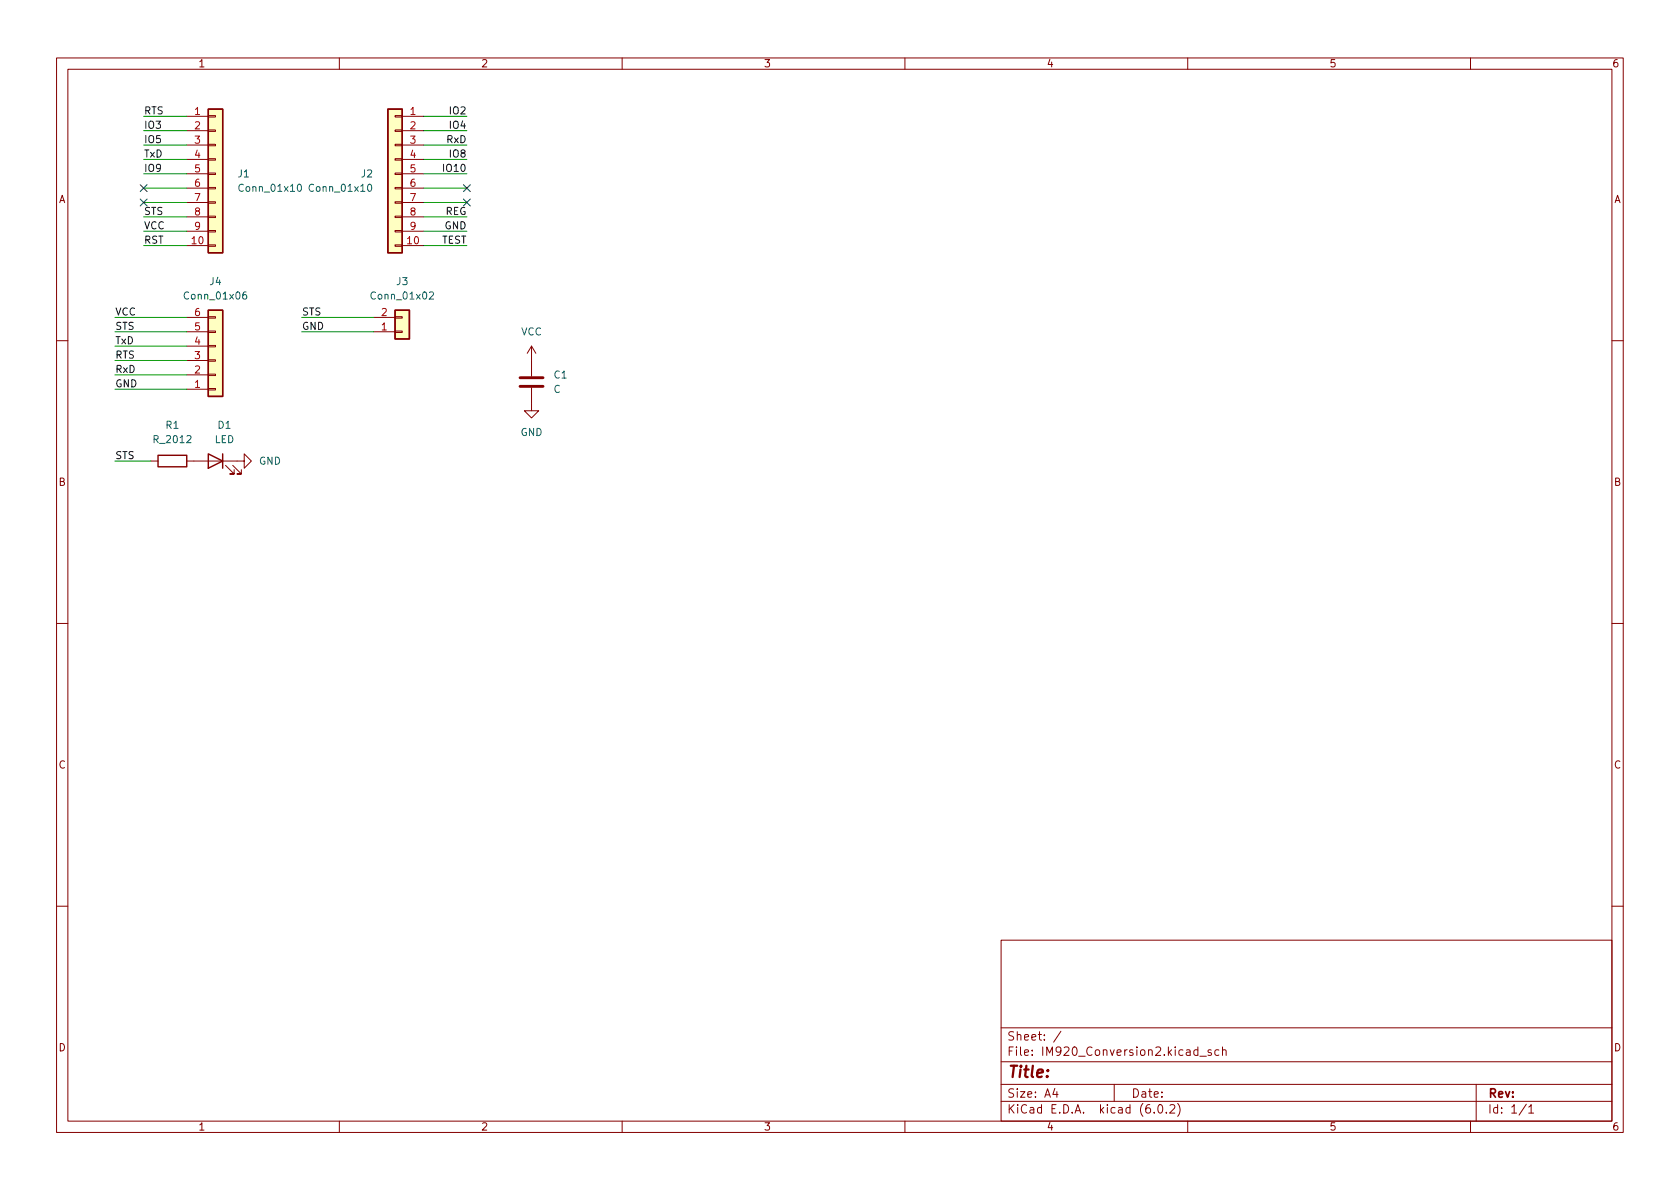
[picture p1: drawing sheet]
(kicad_sch (version 20211123) (generator eeschema)

 (paper "A4")

 (lib_symbols
  (symbol "Connector_Generic:Conn_01x02" (pin_names (offset 1.016) hide) (in_bom yes) (on_board yes)
   (property "Reference" "J" (id 0) (at 0 2.54 0) (effects (font (size 1.27 1.27))))
   (property "Value" "Conn_01x02" (id 1) (at 0 -5.08 0) (effects (font (size 1.27 1.27))))
   (property "Footprint" "" (id 2) (at 0 0 0) (effects (font (size 1.27 1.27)) hide))
   (property "Datasheet" "~" (id 3) (at 0 0 0) (effects (font (size 1.27 1.27)) hide))
   (symbol "Conn_01x02_1_1"
    (rectangle (start -1.27 -2.413) (end 0 -2.667) (stroke (width 0.1524) (type default) (color 0 0 0 0)) (fill (type none)))
    (rectangle (start -1.27 0.127) (end 0 -0.127) (stroke (width 0.1524) (type default) (color 0 0 0 0)) (fill (type none)))
    (rectangle (start -1.27 1.27) (end 1.27 -3.81) (stroke (width 0.254) (type default) (color 0 0 0 0)) (fill (type background)))
    (pin passive line (at -5.08 0 0) (length 3.81) (name "Pin_1" (effects (font (size 1.27 1.27)))) (number "1" (effects (font (size 1.27 1.27)))))
    (pin passive line (at -5.08 -2.54 0) (length 3.81) (name "Pin_2" (effects (font (size 1.27 1.27)))) (number "2" (effects (font (size 1.27 1.27)))))))
  (symbol "Connector_Generic:Conn_01x06" (pin_names (offset 1.016) hide) (in_bom yes) (on_board yes)
   (property "Reference" "J" (id 0) (at 0 7.62 0) (effects (font (size 1.27 1.27))))
   (property "Value" "Conn_01x06" (id 1) (at 0 -10.16 0) (effects (font (size 1.27 1.27))))
   (property "Footprint" "" (id 2) (at 0 0 0) (effects (font (size 1.27 1.27)) hide))
   (property "Datasheet" "~" (id 3) (at 0 0 0) (effects (font (size 1.27 1.27)) hide))
   (symbol "Conn_01x06_1_1"
    (rectangle (start -1.27 -7.493) (end 0 -7.747) (stroke (width 0.1524) (type default) (color 0 0 0 0)) (fill (type none)))
    (rectangle (start -1.27 -4.953) (end 0 -5.207) (stroke (width 0.1524) (type default) (color 0 0 0 0)) (fill (type none)))
    (rectangle (start -1.27 -2.413) (end 0 -2.667) (stroke (width 0.1524) (type default) (color 0 0 0 0)) (fill (type none)))
    (rectangle (start -1.27 0.127) (end 0 -0.127) (stroke (width 0.1524) (type default) (color 0 0 0 0)) (fill (type none)))
    (rectangle (start -1.27 2.667) (end 0 2.413) (stroke (width 0.1524) (type default) (color 0 0 0 0)) (fill (type none)))
    (rectangle (start -1.27 5.207) (end 0 4.953) (stroke (width 0.1524) (type default) (color 0 0 0 0)) (fill (type none)))
    (rectangle (start -1.27 6.35) (end 1.27 -8.89) (stroke (width 0.254) (type default) (color 0 0 0 0)) (fill (type background)))
    (pin passive line (at -5.08 5.08 0) (length 3.81) (name "Pin_1" (effects (font (size 1.27 1.27)))) (number "1" (effects (font (size 1.27 1.27)))))
    (pin passive line (at -5.08 2.54 0) (length 3.81) (name "Pin_2" (effects (font (size 1.27 1.27)))) (number "2" (effects (font (size 1.27 1.27)))))
    (pin passive line (at -5.08 0 0) (length 3.81) (name "Pin_3" (effects (font (size 1.27 1.27)))) (number "3" (effects (font (size 1.27 1.27)))))
    (pin passive line (at -5.08 -2.54 0) (length 3.81) (name "Pin_4" (effects (font (size 1.27 1.27)))) (number "4" (effects (font (size 1.27 1.27)))))
    (pin passive line (at -5.08 -5.08 0) (length 3.81) (name "Pin_5" (effects (font (size 1.27 1.27)))) (number "5" (effects (font (size 1.27 1.27)))))
    (pin passive line (at -5.08 -7.62 0) (length 3.81) (name "Pin_6" (effects (font (size 1.27 1.27)))) (number "6" (effects (font (size 1.27 1.27)))))))
  (symbol "Connector_Generic:Conn_01x10" (pin_names (offset 1.016) hide) (in_bom yes) (on_board yes)
   (property "Reference" "J" (id 0) (at 0 12.7 0) (effects (font (size 1.27 1.27))))
   (property "Value" "Conn_01x10" (id 1) (at 0 -15.24 0) (effects (font (size 1.27 1.27))))
   (property "Footprint" "" (id 2) (at 0 0 0) (effects (font (size 1.27 1.27)) hide))
   (property "Datasheet" "~" (id 3) (at 0 0 0) (effects (font (size 1.27 1.27)) hide))
   (symbol "Conn_01x10_1_1"
    (rectangle (start -1.27 -12.573) (end 0 -12.827) (stroke (width 0.1524) (type default) (color 0 0 0 0)) (fill (type none)))
    (rectangle (start -1.27 -10.033) (end 0 -10.287) (stroke (width 0.1524) (type default) (color 0 0 0 0)) (fill (type none)))
    (rectangle (start -1.27 -7.493) (end 0 -7.747) (stroke (width 0.1524) (type default) (color 0 0 0 0)) (fill (type none)))
    (rectangle (start -1.27 -4.953) (end 0 -5.207) (stroke (width 0.1524) (type default) (color 0 0 0 0)) (fill (type none)))
    (rectangle (start -1.27 -2.413) (end 0 -2.667) (stroke (width 0.1524) (type default) (color 0 0 0 0)) (fill (type none)))
    (rectangle (start -1.27 0.127) (end 0 -0.127) (stroke (width 0.1524) (type default) (color 0 0 0 0)) (fill (type none)))
    (rectangle (start -1.27 2.667) (end 0 2.413) (stroke (width 0.1524) (type default) (color 0 0 0 0)) (fill (type none)))
    (rectangle (start -1.27 5.207) (end 0 4.953) (stroke (width 0.1524) (type default) (color 0 0 0 0)) (fill (type none)))
    (rectangle (start -1.27 7.747) (end 0 7.493) (stroke (width 0.1524) (type default) (color 0 0 0 0)) (fill (type none)))
    (rectangle (start -1.27 10.287) (end 0 10.033) (stroke (width 0.1524) (type default) (color 0 0 0 0)) (fill (type none)))
    (rectangle (start -1.27 11.43) (end 1.27 -13.97) (stroke (width 0.254) (type default) (color 0 0 0 0)) (fill (type background)))
    (pin passive line (at -5.08 10.16 0) (length 3.81) (name "Pin_1" (effects (font (size 1.27 1.27)))) (number "1" (effects (font (size 1.27 1.27)))))
    (pin passive line (at -5.08 -12.7 0) (length 3.81) (name "Pin_10" (effects (font (size 1.27 1.27)))) (number "10" (effects (font (size 1.27 1.27)))))
    (pin passive line (at -5.08 7.62 0) (length 3.81) (name "Pin_2" (effects (font (size 1.27 1.27)))) (number "2" (effects (font (size 1.27 1.27)))))
    (pin passive line (at -5.08 5.08 0) (length 3.81) (name "Pin_3" (effects (font (size 1.27 1.27)))) (number "3" (effects (font (size 1.27 1.27)))))
    (pin passive line (at -5.08 2.54 0) (length 3.81) (name "Pin_4" (effects (font (size 1.27 1.27)))) (number "4" (effects (font (size 1.27 1.27)))))
    (pin passive line (at -5.08 0 0) (length 3.81) (name "Pin_5" (effects (font (size 1.27 1.27)))) (number "5" (effects (font (size 1.27 1.27)))))
    (pin passive line (at -5.08 -2.54 0) (length 3.81) (name "Pin_6" (effects (font (size 1.27 1.27)))) (number "6" (effects (font (size 1.27 1.27)))))
    (pin passive line (at -5.08 -5.08 0) (length 3.81) (name "Pin_7" (effects (font (size 1.27 1.27)))) (number "7" (effects (font (size 1.27 1.27)))))
    (pin passive line (at -5.08 -7.62 0) (length 3.81) (name "Pin_8" (effects (font (size 1.27 1.27)))) (number "8" (effects (font (size 1.27 1.27)))))
    (pin passive line (at -5.08 -10.16 0) (length 3.81) (name "Pin_9" (effects (font (size 1.27 1.27)))) (number "9" (effects (font (size 1.27 1.27)))))))
  (symbol "Device:C" (pin_numbers hide) (pin_names (offset 0.254)) (in_bom yes) (on_board yes)
   (property "Reference" "C" (id 0) (at 0.635 2.54 0) (effects (font (size 1.27 1.27)) (justify left)))
   (property "Value" "C" (id 1) (at 0.635 -2.54 0) (effects (font (size 1.27 1.27)) (justify left)))
   (property "Footprint" "" (id 2) (at 0.9652 -3.81 0) (effects (font (size 1.27 1.27)) hide))
   (property "Datasheet" "~" (id 3) (at 0 0 0) (effects (font (size 1.27 1.27)) hide))
   (symbol "C_0_1"
    (polyline (pts (xy -2.032 -0.762) (xy 2.032 -0.762)) (stroke (width 0.508) (type default) (color 0 0 0 0)) (fill (type none)))
    (polyline (pts (xy -2.032 0.762) (xy 2.032 0.762)) (stroke (width 0.508) (type default) (color 0 0 0 0)) (fill (type none))))
   (symbol "C_1_1"
    (pin passive line (at 0 3.81 270) (length 2.794) (name "~" (effects (font (size 1.27 1.27)))) (number "1" (effects (font (size 1.27 1.27)))))
    (pin passive line (at 0 -3.81 90) (length 2.794) (name "~" (effects (font (size 1.27 1.27)))) (number "2" (effects (font (size 1.27 1.27)))))))
  (symbol "Device:LED" (pin_numbers hide) (pin_names (offset 1.016) hide) (in_bom yes) (on_board yes)
   (property "Reference" "D" (id 0) (at 0 2.54 0) (effects (font (size 1.27 1.27))))
   (property "Value" "LED" (id 1) (at 0 -2.54 0) (effects (font (size 1.27 1.27))))
   (property "Footprint" "" (id 2) (at 0 0 0) (effects (font (size 1.27 1.27)) hide))
   (property "Datasheet" "~" (id 3) (at 0 0 0) (effects (font (size 1.27 1.27)) hide))
   (symbol "LED_0_1"
    (polyline (pts (xy -1.27 -1.27) (xy -1.27 1.27)) (stroke (width 0.254) (type default) (color 0 0 0 0)) (fill (type none)))
    (polyline (pts (xy -1.27 0) (xy 1.27 0)) (stroke (width 0) (type default) (color 0 0 0 0)) (fill (type none)))
    (polyline (pts (xy 1.27 -1.27) (xy 1.27 1.27) (xy -1.27 0) (xy 1.27 -1.27)) (stroke (width 0.254) (type default) (color 0 0 0 0)) (fill (type none)))
    (polyline (pts (xy -3.048 -0.762) (xy -4.572 -2.286) (xy -3.81 -2.286) (xy -4.572 -2.286) (xy -4.572 -1.524)) (stroke (width 0) (type default) (color 0 0 0 0)) (fill (type none)))
    (polyline (pts (xy -1.778 -0.762) (xy -3.302 -2.286) (xy -2.54 -2.286) (xy -3.302 -2.286) (xy -3.302 -1.524)) (stroke (width 0) (type default) (color 0 0 0 0)) (fill (type none))))
   (symbol "LED_1_1"
    (pin passive line (at -3.81 0 0) (length 2.54) (name "K" (effects (font (size 1.27 1.27)))) (number "1" (effects (font (size 1.27 1.27)))))
    (pin passive line (at 3.81 0 180) (length 2.54) (name "A" (effects (font (size 1.27 1.27)))) (number "2" (effects (font (size 1.27 1.27)))))))
  (symbol "myLibrary:R_2012" (pin_numbers hide) (pin_names (offset 0)) (in_bom yes) (on_board yes)
   (property "Reference" "R" (id 0) (at 0 0 90) (effects (font (size 1.27 1.27))))
   (property "Value" "R_2012" (id 1) (at 2.54 0 90) (effects (font (size 1.27 1.27))))
   (property "Footprint" "Resistor_SMD:R_0805_2012Metric" (id 2) (at 0 0 90) (effects (font (size 1.27 1.27)) hide))
   (property "Datasheet" "" (id 3) (at 0 0 90) (effects (font (size 1.27 1.27)) hide))
   (symbol "R_2012_1_1"
    (rectangle (start -1.016 -2.54) (end 1.016 2.54) (stroke (width 0.254) (type default) (color 0 0 0 0)) (fill (type none)))
    (pin passive line (at 0 3.81 270) (length 1.27) (name "~" (effects (font (size 1.27 1.27)))) (number "1" (effects (font (size 1.27 1.27)))))
    (pin passive line (at 0 -3.81 90) (length 1.27) (name "~" (effects (font (size 1.27 1.27)))) (number "2" (effects (font (size 1.27 1.27)))))))
  (symbol "power:GND" (power) (pin_names (offset 0)) (in_bom yes) (on_board yes)
   (property "Reference" "#PWR" (id 0) (at 0 -6.35 0) (effects (font (size 1.27 1.27)) hide))
   (property "Value" "GND" (id 1) (at 0 -3.81 0) (effects (font (size 1.27 1.27))))
   (property "Footprint" "" (id 2) (at 0 0 0) (effects (font (size 1.27 1.27)) hide))
   (property "Datasheet" "" (id 3) (at 0 0 0) (effects (font (size 1.27 1.27)) hide))
   (symbol "GND_0_1"
    (polyline (pts (xy 0 0) (xy 0 -1.27) (xy 1.27 -1.27) (xy 0 -2.54) (xy -1.27 -1.27) (xy 0 -1.27)) (stroke (width 0) (type default) (color 0 0 0 0)) (fill (type none))))
   (symbol "GND_1_1"
    (pin power_in line (at 0 0 270) (length 0) hide (name "GND" (effects (font (size 1.27 1.27)))) (number "1" (effects (font (size 1.27 1.27)))))))
  (symbol "power:VCC" (power) (pin_names (offset 0)) (in_bom yes) (on_board yes)
   (property "Reference" "#PWR" (id 0) (at 0 -3.81 0) (effects (font (size 1.27 1.27)) hide))
   (property "Value" "VCC" (id 1) (at 0 3.81 0) (effects (font (size 1.27 1.27))))
   (property "Footprint" "" (id 2) (at 0 0 0) (effects (font (size 1.27 1.27)) hide))
   (property "Datasheet" "" (id 3) (at 0 0 0) (effects (font (size 1.27 1.27)) hide))
   (symbol "VCC_0_1"
    (polyline (pts (xy -0.762 1.27) (xy 0 2.54)) (stroke (width 0) (type default) (color 0 0 0 0)) (fill (type none)))
    (polyline (pts (xy 0 0) (xy 0 2.54)) (stroke (width 0) (type default) (color 0 0 0 0)) (fill (type none)))
    (polyline (pts (xy 0 2.54) (xy 0.762 1.27)) (stroke (width 0) (type default) (color 0 0 0 0)) (fill (type none))))
   (symbol "VCC_1_1"
    (pin power_in line (at 0 0 90) (length 0) hide (name "VCC" (effects (font (size 1.27 1.27)))) (number "1" (effects (font (size 1.27 1.27))))))))


 (no_connect (at 25.4 33.02))
 (no_connect (at 25.4 35.56))
 (no_connect (at 82.55 33.02))
 (no_connect (at 82.55 35.56))

 (wire (pts (xy 25.4 43.18) (xy 33.02 43.18)) (stroke (width 0) (type default) (color 0 0 0 0)))
 (wire (pts (xy 82.55 27.94) (xy 74.93 27.94)) (stroke (width 0) (type default) (color 0 0 0 0)))
 (wire (pts (xy 25.4 27.94) (xy 33.02 27.94)) (stroke (width 0) (type default) (color 0 0 0 0)))
 (wire (pts (xy 25.4 20.32) (xy 33.02 20.32)) (stroke (width 0) (type default) (color 0 0 0 0)))
 (wire (pts (xy 82.55 25.4) (xy 74.93 25.4)) (stroke (width 0) (type default) (color 0 0 0 0)))
 (wire (pts (xy 25.4 40.64) (xy 33.02 40.64)) (stroke (width 0) (type default) (color 0 0 0 0)))
 (wire (pts (xy 20.32 58.42) (xy 33.02 58.42)) (stroke (width 0) (type default) (color 0 0 0 0)))
 (wire (pts (xy 82.55 35.56) (xy 74.93 35.56)) (stroke (width 0) (type default) (color 0 0 0 0)))
 (wire (pts (xy 20.32 68.58) (xy 33.02 68.58)) (stroke (width 0) (type default) (color 0 0 0 0)))
 (wire (pts (xy 25.4 33.02) (xy 33.02 33.02)) (stroke (width 0) (type default) (color 0 0 0 0)))
 (wire (pts (xy 25.4 38.1) (xy 33.02 38.1)) (stroke (width 0) (type default) (color 0 0 0 0)))
 (wire (pts (xy 20.32 66.04) (xy 33.02 66.04)) (stroke (width 0) (type default) (color 0 0 0 0)))
 (wire (pts (xy 20.32 60.96) (xy 33.02 60.96)) (stroke (width 0) (type default) (color 0 0 0 0)))
 (wire (pts (xy 25.4 30.48) (xy 33.02 30.48)) (stroke (width 0) (type default) (color 0 0 0 0)))
 (wire (pts (xy 25.4 25.4) (xy 33.02 25.4)) (stroke (width 0) (type default) (color 0 0 0 0)))
 (wire (pts (xy 53.34 58.42) (xy 66.04 58.42)) (stroke (width 0) (type default) (color 0 0 0 0)))
 (wire (pts (xy 82.55 38.1) (xy 74.93 38.1)) (stroke (width 0) (type default) (color 0 0 0 0)))
 (wire (pts (xy 53.34 55.88) (xy 66.04 55.88)) (stroke (width 0) (type default) (color 0 0 0 0)))
 (wire (pts (xy 82.55 20.32) (xy 74.93 20.32)) (stroke (width 0) (type default) (color 0 0 0 0)))
 (wire (pts (xy 82.55 33.02) (xy 74.93 33.02)) (stroke (width 0) (type default) (color 0 0 0 0)))
 (wire (pts (xy 25.4 35.56) (xy 33.02 35.56)) (stroke (width 0) (type default) (color 0 0 0 0)))
 (wire (pts (xy 20.32 63.5) (xy 33.02 63.5)) (stroke (width 0) (type default) (color 0 0 0 0)))
 (wire (pts (xy 82.55 43.18) (xy 74.93 43.18)) (stroke (width 0) (type default) (color 0 0 0 0)))
 (wire (pts (xy 25.4 22.86) (xy 33.02 22.86)) (stroke (width 0) (type default) (color 0 0 0 0)))
 (wire (pts (xy 82.55 22.86) (xy 74.93 22.86)) (stroke (width 0) (type default) (color 0 0 0 0)))
 (wire (pts (xy 20.32 55.88) (xy 33.02 55.88)) (stroke (width 0) (type default) (color 0 0 0 0)))
 (wire (pts (xy 82.55 30.48) (xy 74.93 30.48)) (stroke (width 0) (type default) (color 0 0 0 0)))
 (wire (pts (xy 20.32 81.28) (xy 26.67 81.28)) (stroke (width 0) (type default) (color 0 0 0 0)))
 (wire (pts (xy 82.55 40.64) (xy 74.93 40.64)) (stroke (width 0) (type default) (color 0 0 0 0)))

 (label "IO5" (at 25.4 25.4 0) (effects (font (size 1.27 1.27)) (justify left bottom)))
 (label "RTS" (at 20.32 63.5 0) (effects (font (size 1.27 1.27)) (justify left bottom)))
 (label "STS" (at 20.32 58.42 0) (effects (font (size 1.27 1.27)) (justify left bottom)))
 (label "TxD" (at 25.4 27.94 0) (effects (font (size 1.27 1.27)) (justify left bottom)))
 (label "IO9" (at 25.4 30.48 0) (effects (font (size 1.27 1.27)) (justify left bottom)))
 (label "RTS" (at 25.4 20.32 0) (effects (font (size 1.27 1.27)) (justify left bottom)))
 (label "IO4" (at 82.55 22.86 180) (effects (font (size 1.27 1.27)) (justify right bottom)))
 (label "GND" (at 20.32 68.58 0) (effects (font (size 1.27 1.27)) (justify left bottom)))
 (label "VCC" (at 20.32 55.88 0) (effects (font (size 1.27 1.27)) (justify left bottom)))
 (label "RxD" (at 20.32 66.04 0) (effects (font (size 1.27 1.27)) (justify left bottom)))
 (label "RST" (at 25.4 43.18 0) (effects (font (size 1.27 1.27)) (justify left bottom)))
 (label "STS" (at 53.34 55.88 0) (effects (font (size 1.27 1.27)) (justify left bottom)))
 (label "TxD" (at 20.32 60.96 0) (effects (font (size 1.27 1.27)) (justify left bottom)))
 (label "GND" (at 53.34 58.42 0) (effects (font (size 1.27 1.27)) (justify left bottom)))
 (label "STS" (at 20.32 81.28 0) (effects (font (size 1.27 1.27)) (justify left bottom)))
 (label "IO2" (at 82.55 20.32 180) (effects (font (size 1.27 1.27)) (justify right bottom)))
 (label "IO10" (at 82.55 30.48 180) (effects (font (size 1.27 1.27)) (justify right bottom)))
 (label "RxD" (at 82.55 25.4 180) (effects (font (size 1.27 1.27)) (justify right bottom)))
 (label "VCC" (at 25.4 40.64 0) (effects (font (size 1.27 1.27)) (justify left bottom)))
 (label "GND" (at 82.55 40.64 180) (effects (font (size 1.27 1.27)) (justify right bottom)))
 (label "IO8" (at 82.55 27.94 180) (effects (font (size 1.27 1.27)) (justify right bottom)))
 (label "STS" (at 25.4 38.1 0) (effects (font (size 1.27 1.27)) (justify left bottom)))
 (label "IO3" (at 25.4 22.86 0) (effects (font (size 1.27 1.27)) (justify left bottom)))
 (label "TEST" (at 82.55 43.18 180) (effects (font (size 1.27 1.27)) (justify right bottom)))
 (label "REG" (at 82.55 38.1 180) (effects (font (size 1.27 1.27)) (justify right bottom)))

 (symbol (lib_id "Connector_Generic:Conn_01x02") (at 71.12 58.42 0) (mirror x) (unit 1) (in_bom yes) (on_board yes) (fields_autoplaced)
  (property "Reference" "J3" (id 0) (at 71.12 49.53 0))
  (property "Value" "Conn_01x02" (id 1) (at 71.12 52.07 0))
  (property "Footprint" "Connector_PinHeader_2.54mm:PinHeader_1x02_P2.54mm_Horizontal" (id 2) (at 71.12 58.42 0) (effects (font (size 1.27 1.27)) hide))
  (property "Datasheet" "~" (id 3) (at 71.12 58.42 0) (effects (font (size 1.27 1.27)) hide)) (pin "1") (pin "2"))

 (symbol (lib_id "Connector_Generic:Conn_01x10") (at 69.85 30.48 0) (mirror y) (unit 1) (in_bom yes) (on_board yes) (fields_autoplaced)
  (property "Reference" "J2" (id 0) (at 66.04 30.4799 0) (effects (font (size 1.27 1.27)) (justify left)))
  (property "Value" "Conn_01x10" (id 1) (at 66.04 33.0199 0) (effects (font (size 1.27 1.27)) (justify left)))
  (property "Footprint" "Connector_PinHeader_2.54mm:PinHeader_1x10_P2.54mm_Vertical" (id 2) (at 69.85 30.48 0) (effects (font (size 1.27 1.27)) hide))
  (property "Datasheet" "~" (id 3) (at 69.85 30.48 0) (effects (font (size 1.27 1.27)) hide)) (pin "1") (pin "10") (pin "2") (pin "3") (pin "4") (pin "5") (pin "6") (pin "7") (pin "8") (pin "9"))

 (symbol (lib_id "power:GND") (at 93.98 71.12 0) (unit 1) (in_bom yes) (on_board yes) (fields_autoplaced)
  (property "Reference" "#PWR02" (id 0) (at 93.98 77.47 0) (effects (font (size 1.27 1.27)) hide))
  (property "Value" "GND" (id 1) (at 93.98 76.2 0))
  (property "Footprint" "" (id 2) (at 93.98 71.12 0) (effects (font (size 1.27 1.27)) hide))
  (property "Datasheet" "" (id 3) (at 93.98 71.12 0) (effects (font (size 1.27 1.27)) hide)) (pin "1"))

 (symbol (lib_id "Connector_Generic:Conn_01x06") (at 38.1 63.5 0) (mirror x) (unit 1) (in_bom yes) (on_board yes) (fields_autoplaced)
  (property "Reference" "J4" (id 0) (at 38.1 49.53 0))
  (property "Value" "Conn_01x06" (id 1) (at 38.1 52.07 0))
  (property "Footprint" "Connector_PinHeader_2.54mm:PinHeader_1x06_P2.54mm_Horizontal" (id 2) (at 38.1 63.5 0) (effects (font (size 1.27 1.27)) hide))
  (property "Datasheet" "~" (id 3) (at 38.1 63.5 0) (effects (font (size 1.27 1.27)) hide)) (pin "1") (pin "2") (pin "3") (pin "4") (pin "5") (pin "6"))

 (symbol (lib_id "power:GND") (at 41.91 81.28 90) (unit 1) (in_bom yes) (on_board yes) (fields_autoplaced)
  (property "Reference" "#PWR03" (id 0) (at 48.26 81.28 0) (effects (font (size 1.27 1.27)) hide))
  (property "Value" "GND" (id 1) (at 45.72 81.2799 90) (effects (font (size 1.27 1.27)) (justify right)))
  (property "Footprint" "" (id 2) (at 41.91 81.28 0) (effects (font (size 1.27 1.27)) hide))
  (property "Datasheet" "" (id 3) (at 41.91 81.28 0) (effects (font (size 1.27 1.27)) hide)) (pin "1"))

 (symbol (lib_id "power:VCC") (at 93.98 63.5 0) (unit 1) (in_bom yes) (on_board yes) (fields_autoplaced)
  (property "Reference" "#PWR01" (id 0) (at 93.98 67.31 0) (effects (font (size 1.27 1.27)) hide))
  (property "Value" "VCC" (id 1) (at 93.98 58.42 0))
  (property "Footprint" "" (id 2) (at 93.98 63.5 0) (effects (font (size 1.27 1.27)) hide))
  (property "Datasheet" "" (id 3) (at 93.98 63.5 0) (effects (font (size 1.27 1.27)) hide)) (pin "1"))

 (symbol (lib_id "Connector_Generic:Conn_01x10") (at 38.1 30.48 0) (unit 1) (in_bom yes) (on_board yes) (fields_autoplaced)
  (property "Reference" "J1" (id 0) (at 41.91 30.4799 0) (effects (font (size 1.27 1.27)) (justify left)))
  (property "Value" "Conn_01x10" (id 1) (at 41.91 33.0199 0) (effects (font (size 1.27 1.27)) (justify left)))
  (property "Footprint" "Connector_PinHeader_2.54mm:PinHeader_1x10_P2.54mm_Vertical" (id 2) (at 38.1 30.48 0) (effects (font (size 1.27 1.27)) hide))
  (property "Datasheet" "~" (id 3) (at 38.1 30.48 0) (effects (font (size 1.27 1.27)) hide)) (pin "1") (pin "10") (pin "2") (pin "3") (pin "4") (pin "5") (pin "6") (pin "7") (pin "8") (pin "9"))

 (symbol (lib_id "myLibrary:R_2012") (at 30.48 81.28 90) (unit 1) (in_bom yes) (on_board yes) (fields_autoplaced)
  (property "Reference" "R1" (id 0) (at 30.48 74.93 90))
  (property "Value" "R_2012" (id 1) (at 30.48 77.47 90))
  (property "Footprint" "Resistor_SMD:R_0805_2012Metric_Pad1.20x1.40mm_HandSolder" (id 2) (at 30.48 81.28 90) (effects (font (size 1.27 1.27)) hide))
  (property "Datasheet" "" (id 3) (at 30.48 81.28 90) (effects (font (size 1.27 1.27)) hide)) (pin "1") (pin "2"))

 (symbol (lib_id "Device:C") (at 93.98 67.31 0) (unit 1) (in_bom yes) (on_board yes) (fields_autoplaced)
  (property "Reference" "C1" (id 0) (at 97.79 66.0399 0) (effects (font (size 1.27 1.27)) (justify left)))
  (property "Value" "C" (id 1) (at 97.79 68.5799 0) (effects (font (size 1.27 1.27)) (justify left)))
  (property "Footprint" "Capacitor_SMD:C_0805_2012Metric_Pad1.18x1.45mm_HandSolder" (id 2) (at 94.9452 71.12 0) (effects (font (size 1.27 1.27)) hide))
  (property "Datasheet" "~" (id 3) (at 93.98 67.31 0) (effects (font (size 1.27 1.27)) hide)) (pin "1") (pin "2"))

 (symbol (lib_id "Device:LED") (at 38.1 81.28 0) (mirror y) (unit 1) (in_bom yes) (on_board yes) (fields_autoplaced)
  (property "Reference" "D1" (id 0) (at 39.6875 74.93 0))
  (property "Value" "LED" (id 1) (at 39.6875 77.47 0))
  (property "Footprint" "LED_THT:LED_D5.0mm" (id 2) (at 38.1 81.28 0) (effects (font (size 1.27 1.27)) hide))
  (property "Datasheet" "~" (id 3) (at 38.1 81.28 0) (effects (font (size 1.27 1.27)) hide)) (pin "1") (pin "2"))

 (sheet_instances (path "" (page "1")))

)
